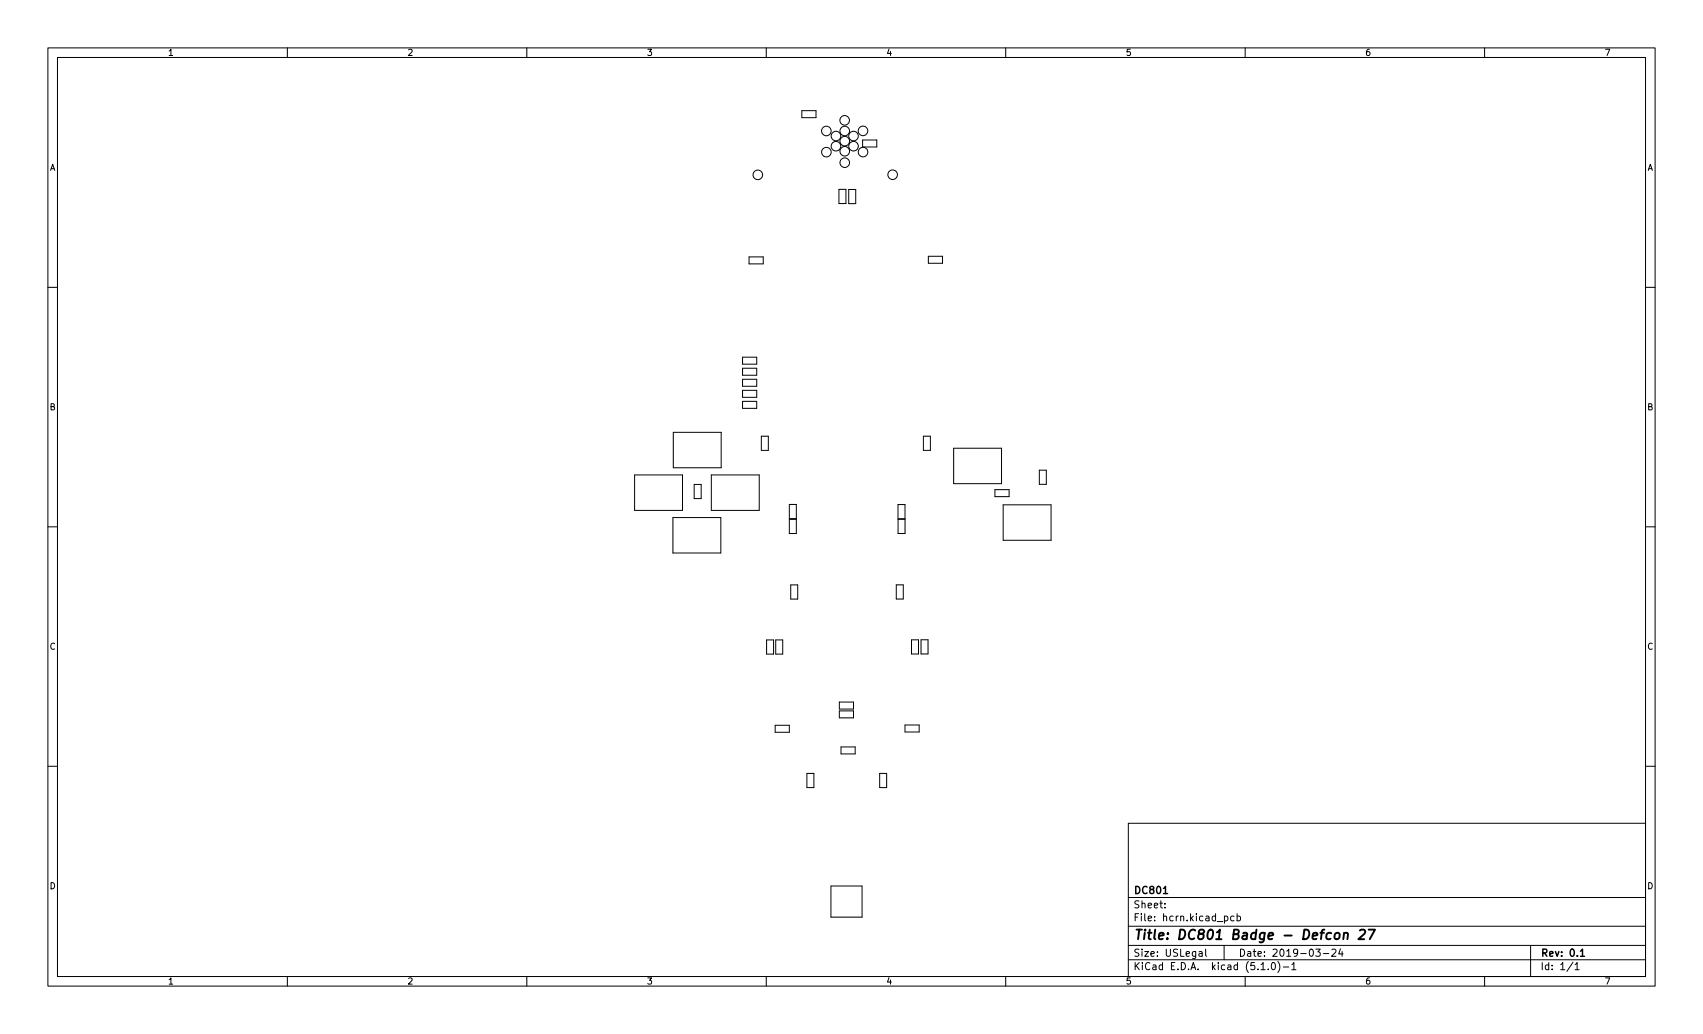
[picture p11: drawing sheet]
<svg xmlns="http://www.w3.org/2000/svg" width="356mm" height="216mm" viewBox="0 0 356 216" stroke-linecap="round" stroke-linejoin="round" font-family="sans-serif">
<g fill="none" stroke="#000" stroke-width=".21">
<path d="M10 10h335.6v195.9h-335.6zM12 12h331.6v191.9h-331.6zM60 10v2M110 10v2M160 10v2M210 10v2M260 10v2M310 10v2M167.4 23.1h3v1.5h-3zM175.2 39.5h1.4v3h-1.4zM177.2 39.6h1.5v2.9h-1.5zM180.1 29.2h3v1.5h-3z"/>
<path d="M10 60h2M156.4 53.6h3v1.5h-3zM193.8 53.5h3v1.5h-3zM343.6 60h2M155 74.6h3v1.4h-3zM155 76.9h3v1.4h-3zM155 79.2h3v1.5h-3zM132.5 99.2h10v7.4h-10zM140.6 90.3h10v7.4h-10zM148.5 99.2h10v7.4h-10zM155 81.5h3v1.5h-3zM155 83.8h3v1.5h-3z"/>
<path d="M159 91.1h1.4v2.9h-1.4zM192.8 91.1h1.5v2.9h-1.5zM199.1 93.6h10v7.4h-10zM217 98.2h1.5v2.9h-1.5zM10 110h2M140.5 108.1h10v7.4h-10zM144.9 101.1h1.5v3h-1.5zM164.8 105.3h1.5v3h-1.5zM164.8 108.4h1.5v3h-1.5zM187.5 105.4h1.5v2.9h-1.5zM187.5 108.4h1.5v3h-1.5zM207.7 102.2h3v1.5h-3z"/>
<path d="M209.5 105.4h10v7.4h-10zM343.6 110h2M160.1 133.6h1.4v3h-1.4zM162 133.6h1.4v3h-1.4zM165.1 122.1h1.5v3h-1.5zM187.1 122.1h1.5v3h-1.5zM190.3 133.6h1.5v3h-1.5zM192.3 133.6h1.5v2.9h-1.5zM10 160h2M161.9 151.4h2.9v1.5h-2.9zM175.3 146.6h2.9v1.4h-2.9zM175.3 148.4h2.9v1.5h-2.9z"/>
<path d="M175.6 156h3v1.4h-3zM189 151.4h2.9v1.4h-2.9zM343.6 160h2M168.5 161.5h1.4v3h-1.4zM183.7 161.5h1.4v3h-1.4zM235.6 171.9h108v32h-108zM173.5 185h6.5v6.5h-6.5zM235.6 197.4h108M235.6 193.4h108M235.6 187.4h108M243.2 189.4v.2M243.2 188.7v.1"/>
<path d="M250.4 198.7h.6v1M251 199l-.5 .1-.2 .2 .2 .4 .5-.1M251.7 198.2v1.3l.3 .2M255.6 197.4v3M255.7 191.4l.4-.1 .3 .3-.2 .6h-.5M257.7 191.4l-.5-.1-.2 .3 .1 .6h.6M258.3 191.4l.4-.1 .3 .3-.1 .6h-.6M258.3 190.8v1.5M274.7 198.2h1l-.5 .5 .4 .2v.6l-.2 .2-.7-.2M276.3 199.1h1.2M278.1 198.3l.6-.1 .3 .4-1 1.1h1M279.9 198.1l-.4 1.1h1"/>
<path d="M280.2 198.7v1M319.6 197.4v6.5M60 203.9v2M110 203.9v2M160 203.9v2M210 203.9v2M235.6 200.4h108M260 203.9v2M263.3 201.4l.4-.4v1.5M263.3 202.5h.9M264.8 202.3v.2M265.7 201h.1a.8 .8 0 0 1 .5 .7 .8 .8 0 0 1-.5 .8 1 1 0 0 1-.1-1.5z"/>
<path d="M266.8 200.8a1.72 1.72 0 0 1 0 2.2M268 201.9h1.1M269.7 201.4l.5-.4v1.5M269.7 202.5h.9M310 203.9v2M328.5 200.9l-1.3 1.9M328.9 201.4l.4-.4v1.5M328.9 202.5h.8"/>
<circle cx="158.2" cy="36.5" r="1"/>
<circle cx="172.5" cy="27.3" r="1"/>
<circle cx="172.6" cy="31.8" r="1"/>
<circle cx="174.6" cy="30.5" r="1"/>
<circle cx="174.6" cy="28.4" r="1"/>
<circle cx="176.4" cy="25.1" r="1"/>
<circle cx="176.4" cy="29.5" r="1"/>
<circle cx="176.4" cy="27.3" r="1"/>
<circle cx="176.4" cy="31.6" r="1"/>
<circle cx="176.4" cy="34" r="1"/>
<circle cx="178.2" cy="30.5" r="1"/>
<circle cx="178.2" cy="28.4" r="1"/>
<circle cx="180.2" cy="27.3" r="1"/>
<circle cx="180.2" cy="31.8" r="1"/>
<circle cx="186.4" cy="36.5" r="1"/>
</g>
<path d="M242.9 186.6h.9M330 198.6l.4-.4v1.5M330 199.7h.9" fill="none" stroke="#000" stroke-width=".3"/>
<path d="M278.8 195l.1-.1a.5 .5 0 0 1 .9 .3l-.1 .5-.2 .3a.5 .5 0 0 1-.9-.3zM280.6 195l.3-.2 .5 .1-.1 1.2M280.7 194.8l-.2 1.3M284 194.3l.3-.2h.4l.3 .2 .1 .4-.2 .3-1.3 1.1h1.3M285.8 194.1h1.3l-1.1 2" fill="none" stroke="#000" stroke-width=".4"/>
<text font-size="2.8" x="236.6" y="196.2">Title: DC801 Badge - Defcon 27</text>
<g font-size="2.1">
<text x="236.6" y="189.7">Sheet:</text>
<text x="236.6" y="186.7">DC801</text>
<text x="236.6" y="192.4">File: hcrn.kicad_pcb</text>
<text x="236.6" y="202.5">KiCad E.D.A. kicad (5.1.0)-1</text>
<text x="236.6" y="199.7">Size: USLegal</text>
<text x="258.6" y="199.7">Date: 2019-03-24</text>
<text x="321.6" y="199.7">Rev: 0.1</text>
<text x="321.6" y="202.5">Id: 1/1</text>
</g>
<g font-size="1.8">
<text x="35" y="11.6">1</text>
<text x="85" y="11.6">2</text>
<text x="135" y="11.6">3</text>
<text x="185" y="11.6">4</text>
<text x="235" y="11.6">5</text>
<text x="285" y="11.6">6</text>
<text x="335" y="11.6">7</text>
<text x="10.3" y="35.6">A</text>
<text x="343.9" y="35.6">A</text>
<text x="10.3" y="85.7">B</text>
<text x="343.9" y="85.7">B</text>
<text x="10.3" y="135.6">C</text>
<text x="343.9" y="135.6">C</text>
<text x="10.3" y="185.7">D</text>
<text x="343.9" y="185.7">D</text>
<text x="35" y="205.6">1</text>
<text x="85" y="205.6">2</text>
<text x="135" y="205.6">3</text>
<text x="185" y="205.6">4</text>
<text x="235" y="205.6">5</text>
<text x="285" y="205.6">6</text>
<text x="335" y="205.6">7</text>
</g>
</svg>
